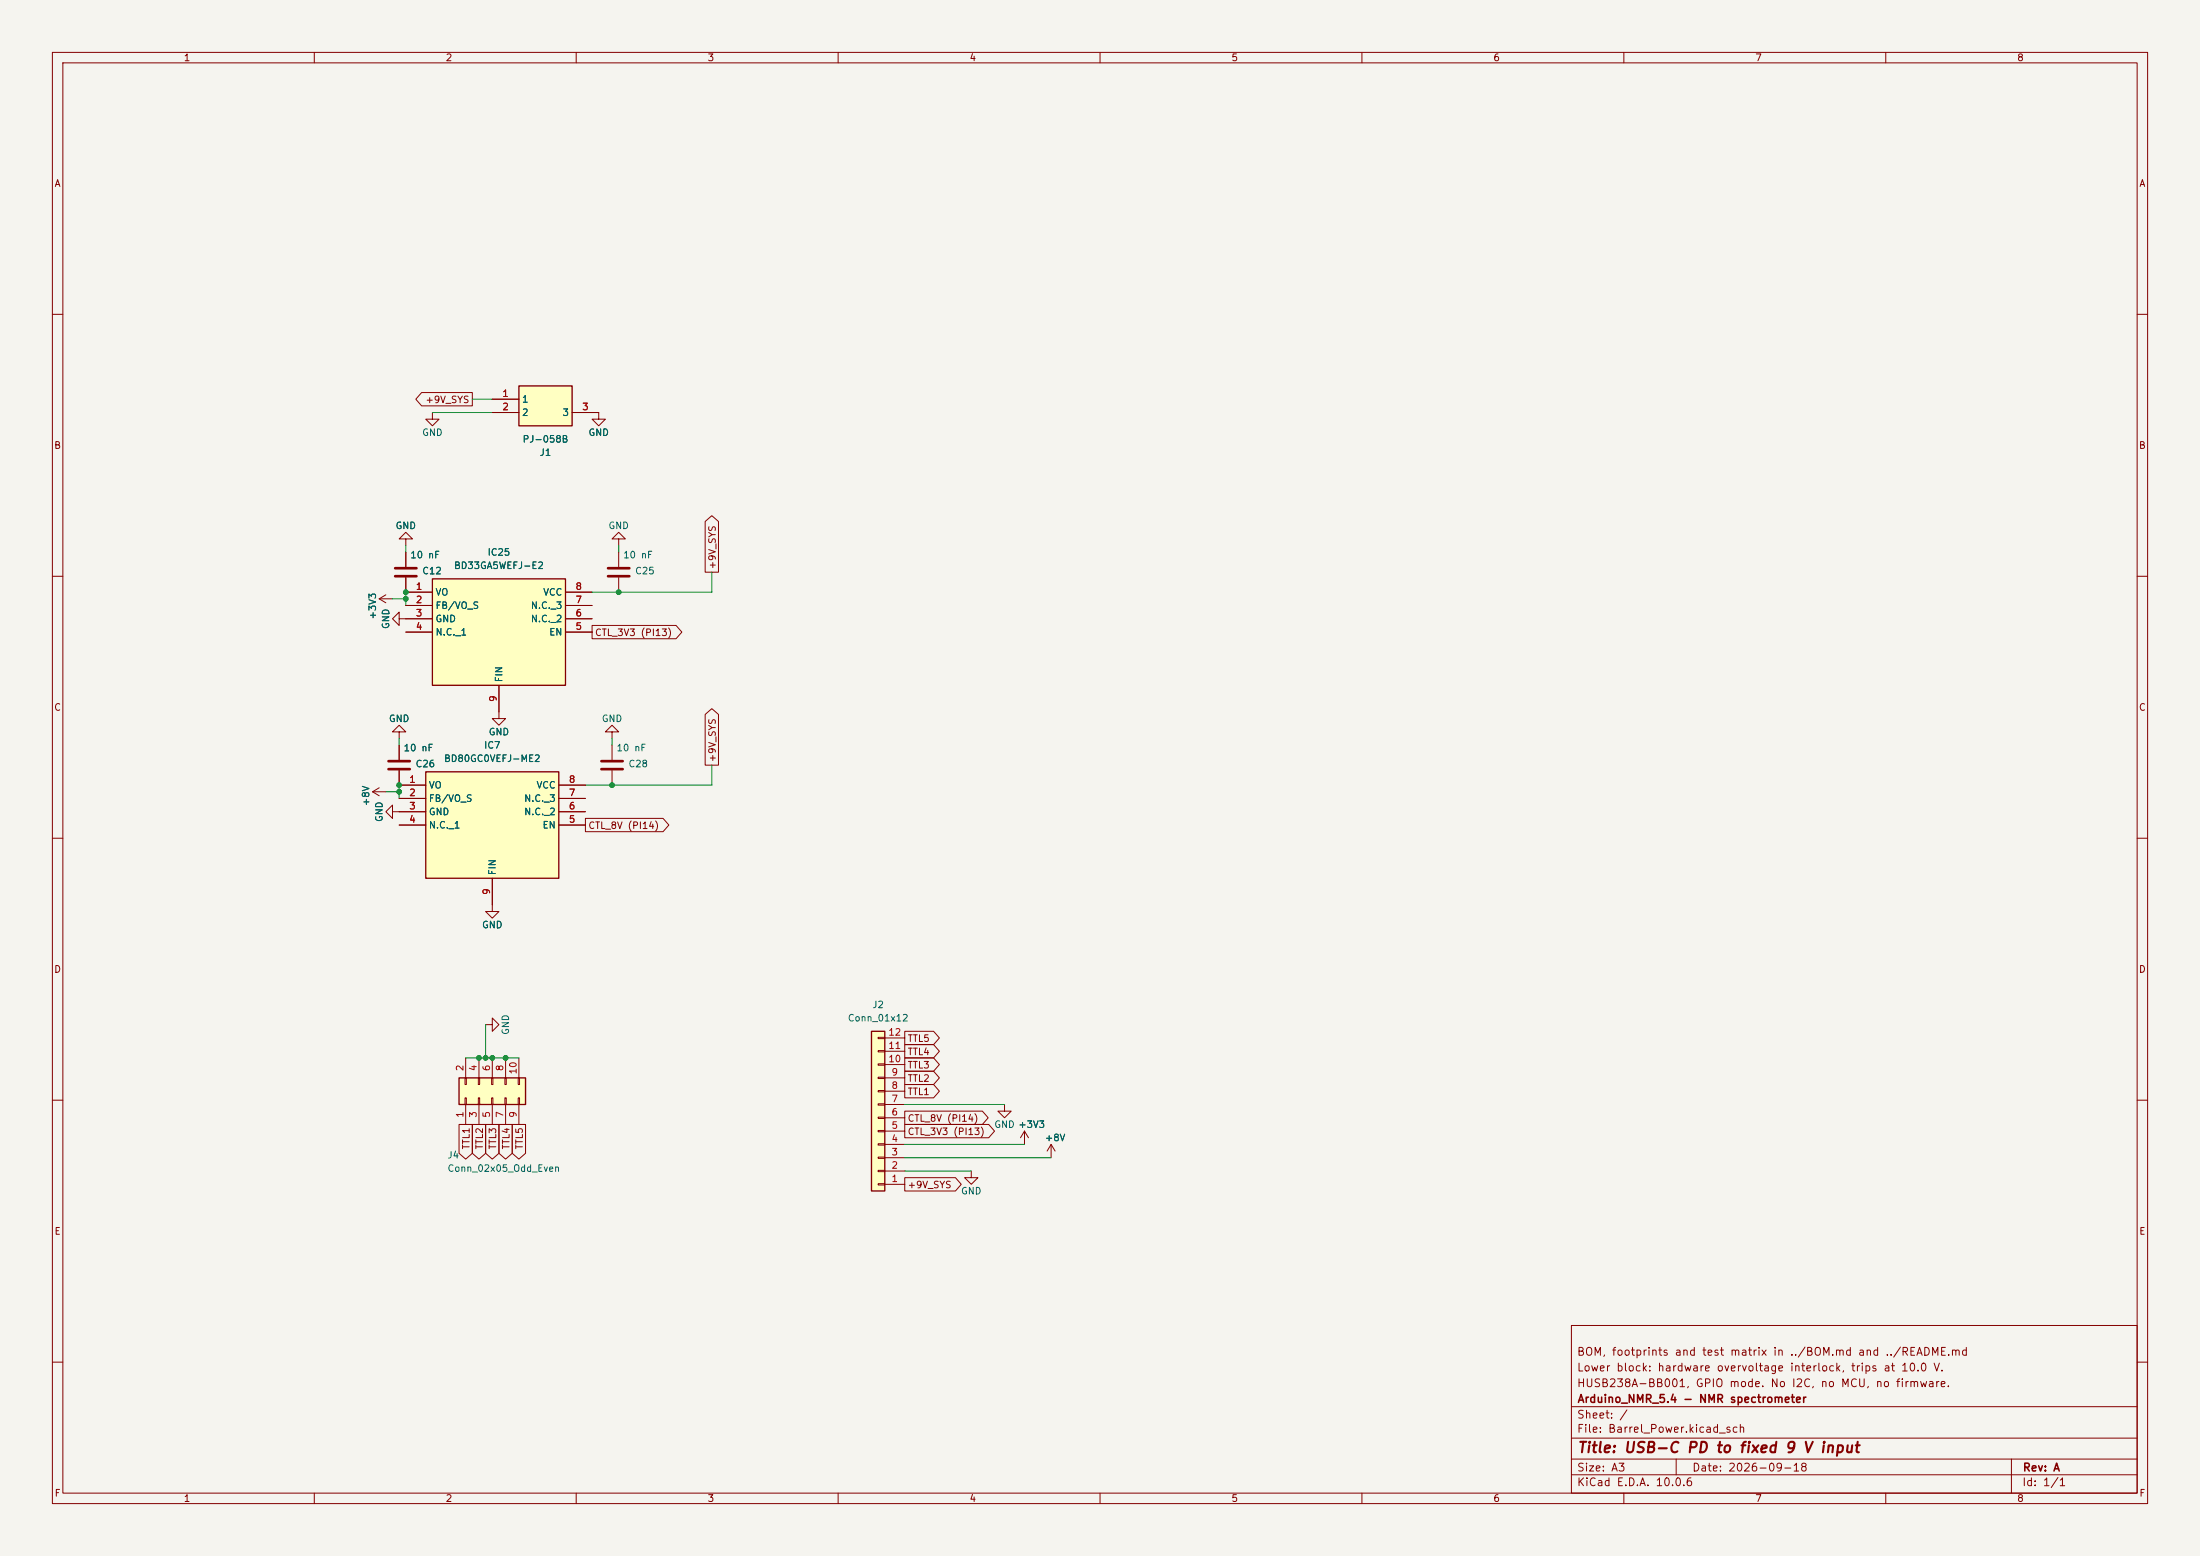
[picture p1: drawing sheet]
<svg xmlns="http://www.w3.org/2000/svg" width="420mm" height="297mm" viewBox="0 0 420 297" stroke-linecap="round" stroke-linejoin="round" font-family="sans-serif">
<path d="M0 0h420v297h-420z" fill="#f5f4ef" stroke="#f5f4ef" stroke-width=".19"/>
<g fill="none" stroke="#840000" stroke-width=".19">
<path d="M10 10h400v277h-400zM12 12h396v273h-396zM60 10v2M110 10v2M160 10v2M210 10v2M260 10v2M310 10v2M360 10v2M10 60h2M82.5 78.7v1.3h-1.2l1.2 1.3 1.3-1.3h-1.3M408 60h2"/>
<path d="M10 110h2M77.5 105.4v2.8M77.5 110.2v2.8M408 110h2M10 160h2M408 160h2M10 210h2M408 210h2M300 253h108v32h-108zM10 260h2M300 278.5h108M300 274.5h108"/>
<path d="M300 268.5h108M320 278.5v3M384 278.5v6.5M408 260h2M60 285v2M110 285v2M160 285v2M210 285v2M260 285v2M300 281.5h108M310 285v2M360 285v2"/>
</g>
<path d="M75.4 110h4.1M75.4 108.5h4.1" fill="none" stroke="#840000" stroke-width=".51"/>
<path d="M99.1 73.7h10.1v7.6h-10.1z" fill="#ffffc2"/>
<path d="M99.1 73.7h10.1v7.6h-10.1z" fill="none" stroke="#840000" stroke-width=".25"/>
<path d="M94 76.2h5.1M94 78.7h5.1M109.2 78.7h5.1v1.3h-1.3l1.3 1.3 1.3-1.3h-1.3M77.5 102.9h-1.3l1.3-1.3 1.2 1.3h-1.2v1.2" fill="none" stroke="#840000" stroke-width=".19"/>
<path d="M166.4 196.9h2.5v30.4h-2.5z" fill="#ffffc2"/>
<path d="M166.4 196.9h2.5v30.4h-2.5z" fill="none" stroke="#840000" stroke-width=".25"/>
<g fill="none" stroke="#840000" stroke-width=".19">
<path d="M76.2 139.7h-1.3l1.3-1.3 1.3 1.3h-1.3v1.3M95.2 135.9v1.3h-1.2l1.2 1.2 1.3-1.2h-1.3M116.8 139.7h-1.2l1.2-1.3 1.3 1.3h-1.3v1.3M76.2 142.2v2.8M76.2 147.1v2.8M116.8 142.2v2.8M116.8 147.1v2.8M167.6 198h1.3v.2h-1.3zM168.9 198.1h3.8M167.6 218.3h1.3v.3h-1.3zM167.6 215.8h1.3v.2h-1.3zM167.6 213.2h1.3v.3h-1.3z"/>
<path d="M167.6 210.7h1.3v.2h-1.3zM167.6 208.2h1.3v.2h-1.3zM167.6 205.6h1.3v.3h-1.3zM167.6 203.1h1.3v.2h-1.3zM167.6 200.5h1.3v.3h-1.3zM168.9 218.4h3.8M168.9 215.9h3.8M168.9 213.4h3.8M168.9 210.8h3.8M168.9 208.3h3.8M168.9 205.7h3.8M168.9 203.2h3.8"/>
<path d="M168.9 200.7h3.8M167.6 225.9h1.3v.3h-1.3zM167.6 223.4h1.3v.2h-1.3zM167.6 220.9h1.3v.2h-1.3zM168.9 226.1h3.8M168.9 223.5h3.8M168.9 221h3.8"/>
</g>
<path d="M74.2 146.8h4M74.2 145.3h4M114.8 146.8h4.1M114.8 145.3h4.1" fill="none" stroke="#840000" stroke-width=".51"/>
<path d="M81.3 147.3h25.4v20.3h-25.4z" fill="#ffffc2"/>
<path d="M81.3 147.3h25.4v20.3h-25.4z" fill="none" stroke="#840000" stroke-width=".25"/>
<g fill="none" stroke="#840000" stroke-width=".19">
<path d="M72.4 114.3l1.3 .8M72.4 114.3h2.5M73.7 113.5l-1.3 .8M76.2 118.1v1.3l-1.3-1.3 1.3-1.3v1.3h1.3M118.1 102.9h-1.3l1.3-1.3 1.3 1.3h-1.3v1.2M118.1 105.4v2.8M118.1 110.2v2.8M71.1 151.1l1.3 .8M71.1 151.1h2.6M72.4 150.4l-1.3 .7M74.9 154.9v1.3l-1.2-1.3 1.2-1.2v1.2h6.4M76.2 149.9h5.1"/>
<path d="M76.2 152.4h5.1M76.2 157.5h5.1M106.7 149.9h5.1M106.7 152.4h5.1M106.7 154.9h5.1M106.7 157.5h5.1M94 167.6v6.4h-1.3l1.3 1.3 1.2-1.3h-1.2M92.7 195.6h1.3v1.3l1.2-1.3-1.2-1.3v1.3M200.7 218.4l-.8 1.3M200.7 218.4l.7 1.3M200.7 218.4v2.6"/>
</g>
<path d="M116.1 110h4M116.1 108.5h4" fill="none" stroke="#840000" stroke-width=".51"/>
<path d="M87.6 205.7h12.7v5.1h-12.7z" fill="#ffffc2"/>
<path d="M87.6 205.7h12.7v5.1h-12.7z" fill="none" stroke="#840000" stroke-width=".25"/>
<g fill="none" stroke="#840000" stroke-width=".19">
<path d="M88.8 209.6h.2v1.2h-.2zM88.8 205.7h.2v1.3h-.2zM88.9 201.9v3.8M88.9 210.8v3.8M91.3 209.6h.3v1.2h-.3zM91.3 205.7h.3v1.3h-.3zM91.4 201.9v3.8M91.4 210.8v3.8M93.9 209.6h.2v1.2h-.2zM93.9 205.7h.2v1.3h-.2zM94 201.9v3.8M94 210.8v3.8"/>
<path d="M96.4 209.6h.2v1.2h-.2zM96.4 205.7h.2v1.3h-.2zM96.5 201.9v3.8M96.5 210.8v3.8M98.9 209.6h.3v1.2h-.3zM98.9 205.7h.3v1.3h-.3zM99.1 201.9v3.8M99.1 210.8v3.8"/>
</g>
<path d="M82.5 110.5h25.4v20.3h-25.4z" fill="#ffffc2"/>
<path d="M82.5 110.5h25.4v20.3h-25.4z" fill="none" stroke="#840000" stroke-width=".25"/>
<g fill="none" stroke="#840000" stroke-width=".19">
<path d="M80.5 74.9h9.7v2.6h-9.7l-1.1-1.3zM94 76.2h5.1M94 78.7h5.1M109.2 78.7h5.1M134.6 99.5l1.3-1.1 1.3 1.1v9.7h-2.6zM77.5 110.2v2.8h5M77.5 115.6h5M77.5 118.1h5M77.5 105.4v2.8M107.9 113h5.1M107.9 115.6h5.1M107.9 118.1h5.1"/>
<path d="M113 119.4h16.1l1.1 1.3-1.1 1.2h-16.1zM77.5 120.7h5M95.2 130.8v5.1M107.9 120.7h5.1M134.6 136.4l1.3-1.1 1.3 1.1v9.7h-2.6zM76.2 142.2v2.8M76.2 147.1v2.8h5.1M76.2 152.4h5.1M76.2 154.9h5.1M76.2 157.5h5.1M106.7 149.9h5.1M106.7 152.4h5.1"/>
<path d="M106.7 154.9h5.1M106.7 157.5h5.1M111.8 156.2h14.8l1.1 1.3-1.1 1.3h-14.8zM94 167.6v5.1M172.7 196.8h5.5l1.1 1.3-1.1 1.3h-5.5zM172.7 199.4h5.5l1.1 1.3-1.1 1.2h-5.5zM87.6 214.6h2.6v5.5l-1.3 1.1-1.3-1.1zM90.2 214.6h2.5v5.5l-1.3 1.1-1.2-1.1zM92.7 214.6h2.6v5.5l-1.3 1.1-1.3-1.1zM95.2 214.6h2.6v5.5l-1.3 1.1-1.3-1.1zM97.8 214.6h2.5v5.5l-1.2 1.1-1.3-1.1zM172.7 204.5h5.5l1.1 1.2-1.1 1.3h-5.5z"/>
<path d="M172.7 214.6h16l1.2 1.3-1.2 1.3h-16zM172.7 212.1h14.8l1.2 1.3-1.2 1.2h-14.8zM172.7 207h5.5l1.1 1.3-1.1 1.3h-5.5zM172.7 201.9h5.5l1.1 1.3-1.1 1.3h-5.5zM191.8 210.8v1.3h1.2l-1.2 1.3-1.3-1.3h1.3M195.6 215.9l-.8 1.3M195.6 215.9l.7 1.3M195.6 215.9v2.5M172.7 224.8h9.7l1.1 1.3-1.1 1.2h-9.7zM185.4 223.5v1.3h1.3l-1.3 1.3-1.3-1.3h1.3"/>
</g>
<g fill="none" stroke="#009600" stroke-width=".19">
<path d="M82.5 78.7h11.5M90.2 76.2h3.8M74.9 114.3h2.6M77.5 104.1v1.3M77.5 113v2.6M118.1 104.1v1.3M135.9 109.2v3.8h-22.9M73.7 151.1h2.5M76.2 141v1.2M76.2 149.9v2.5M116.8 141v1.2M135.9 146.1v3.8h-24.1"/>
<path d="M92.7 195.6v6.3M88.9 201.9h10.2M172.7 210.8h19.1M172.7 218.4h22.9M172.7 221h28M172.7 223.5h12.7"/>
</g>
<g fill="#009600" stroke="#009600" stroke-width=".19">
<circle cx="77.5" cy="114.3" r=".46"/>
<circle cx="118.1" cy="113" r=".46"/>
<circle cx="77.5" cy="113" r=".46"/>
<circle cx="76.2" cy="151.1" r=".46"/>
<circle cx="76.2" cy="149.9" r=".46"/>
<circle cx="116.8" cy="149.9" r=".46"/>
<circle cx="91.4" cy="201.9" r=".46"/>
<circle cx="92.7" cy="201.9" r=".46"/>
<circle cx="94" cy="201.9" r=".46"/>
<circle cx="96.5" cy="201.9" r=".46"/>
</g>
<text font-size="2" fill="#840000" x="301" y="277.8">Title: USB-C PD to fixed 9 V input</text>
<g font-size="1.5" fill="#840000">
<text x="300.9" y="262.1">Lower block: hardware overvoltage interlock, trips at 10.0 V.</text>
<text x="300.9" y="259.1">BOM, footprints and test matrix in ../BOM.md and ../README.md</text>
<text x="300.9" y="265.1">HUSB238A-BB001, GPIO mode. No I2C, no MCU, no firmware.</text>
<text x="301" y="268.1">Arduino_NMR_5.4 - NMR spectrometer</text>
<text x="300.9" y="273.8">File: Barrel_Power.kicad_sch</text>
<text x="300.9" y="271.1">Sheet: /</text>
<text x="300.9" y="281.2">Size: A3</text>
<text x="322.9" y="281.2">Date: 2026-09-18</text>
<text x="386" y="281.2">Rev: A</text>
<text x="300.9" y="284">KiCad E.D.A. 10.0.6</text>
<text x="385.9" y="284">Id: 1/1</text>
</g>
<g font-size="1.3" fill="#840000">
<text x="35" y="12">1</text>
<text x="85" y="12">2</text>
<text x="135" y="12">3</text>
<text x="185" y="12">4</text>
<text x="235" y="12">5</text>
<text x="285" y="12">6</text>
<text x="335" y="12">7</text>
<text x="385" y="12">8</text>
<text x="10.3" y="36">A</text>
<text x="408.3" y="36">A</text>
<text x="81.1" y="77.3">+9V_SYS</text>
<text x="10.2" y="86">B</text>
<text x="408.2" y="86">B</text>
<text x="136.9" y="108.8" transform="rotate(-90 136.9 108.8)">+9V_SYS</text>
<text x="113.5" y="121.7">CTL_3V3 (PI13)</text>
<text x="10.2" y="136">C</text>
<text x="408.2" y="136">C</text>
<text x="136.9" y="145.6" transform="rotate(-90 136.9 145.6)">+9V_SYS</text>
<text x="112.2" y="158.5">CTL_8V (PI14)</text>
<text x="10.2" y="186">D</text>
<text x="408.2" y="186">D</text>
<text x="173.2" y="199.2">TTL5</text>
<text x="173.2" y="201.7">TTL4</text>
<text x="173.2" y="206.8">TTL2</text>
<text x="173.2" y="209.3">TTL1</text>
<text x="173.2" y="204.3">TTL3</text>
<text x="173.2" y="214.4">CTL_8V (PI14)</text>
<text x="90" y="219.5" transform="rotate(-90 90 219.5)">TTL1</text>
<text x="92.5" y="219.5" transform="rotate(-90 92.5 219.5)">TTL2</text>
<text x="95" y="219.5" transform="rotate(-90 95 219.5)">TTL3</text>
<text x="97.6" y="219.5" transform="rotate(-90 97.6 219.5)">TTL4</text>
<text x="100.1" y="219.5" transform="rotate(-90 100.1 219.5)">TTL5</text>
<text x="173.2" y="217">CTL_3V3 (PI13)</text>
<text x="173.2" y="227.1">+9V_SYS</text>
<text x="10.3" y="236">E</text>
<text x="408.3" y="236">E</text>
<text x="10.3" y="286">F</text>
<text x="35" y="287">1</text>
<text x="85" y="287">2</text>
<text x="135" y="287">3</text>
<text x="185" y="287">4</text>
<text x="235" y="287">5</text>
<text x="285" y="287">6</text>
<text x="335" y="287">7</text>
<text x="385" y="287">8</text>
<text x="408.3" y="286">F</text>
</g>
<g font-size="1.3" fill="#a90000">
<text x="95.8" y="76.1">1</text>
<text x="95.8" y="78.6">2</text>
<text x="111" y="78.6">3</text>
<text x="79.3" y="112.9">1</text>
<text x="109.8" y="112.9">8</text>
<text x="79.3" y="115.4">2</text>
<text x="79.3" y="118">3</text>
<text x="109.8" y="118">6</text>
<text x="109.8" y="115.4">7</text>
<text x="79.3" y="120.5">4</text>
<text x="109.8" y="120.5">5</text>
<text x="95.1" y="134.1" transform="rotate(-90 95.1 134.1)">9</text>
<text x="78" y="149.7">1</text>
<text x="108.5" y="149.7">8</text>
<text x="78" y="152.3">2</text>
<text x="78" y="154.8">3</text>
<text x="108.5" y="154.8">6</text>
<text x="108.5" y="152.3">7</text>
<text x="78" y="157.3">4</text>
<text x="108.5" y="157.3">5</text>
<text x="93.8" y="170.9" transform="rotate(-90 93.8 170.9)">9</text>
<text x="169.5" y="198">12</text>
<text x="169.5" y="203.1">10</text>
<text x="169.5" y="200.5">11</text>
<text x="88.8" y="204.6" transform="rotate(-90 88.8 204.6)">2</text>
<text x="91.3" y="204.6" transform="rotate(-90 91.3 204.6)">4</text>
<text x="93.8" y="204.6" transform="rotate(-90 93.8 204.6)">6</text>
<text x="96.4" y="204.6" transform="rotate(-90 96.4 204.6)">8</text>
<text x="98.9" y="205.2" transform="rotate(-90 98.9 205.2)">10</text>
<text x="170.1" y="208.1">8</text>
<text x="170.1" y="205.6">9</text>
<text x="88.8" y="213.5" transform="rotate(-90 88.8 213.5)">1</text>
<text x="91.3" y="213.5" transform="rotate(-90 91.3 213.5)">3</text>
<text x="93.8" y="213.5" transform="rotate(-90 93.8 213.5)">5</text>
<text x="96.4" y="213.5" transform="rotate(-90 96.4 213.5)">7</text>
<text x="98.9" y="213.5" transform="rotate(-90 98.9 213.5)">9</text>
<text x="170.1" y="215.8">5</text>
<text x="170.1" y="213.2">6</text>
<text x="170.1" y="210.7">7</text>
<text x="170.1" y="220.8">3</text>
<text x="170.1" y="218.3">4</text>
<text x="170.1" y="225.9">1</text>
<text x="170.1" y="223.4">2</text>
</g>
<g font-size="1.3" fill="#006464">
<text x="99.5" y="77.2">1</text>
<text x="80.5" y="83.5">GND</text>
<text x="99.5" y="79.7">2</text>
<text x="107.3" y="79.7">3</text>
<text x="112.2" y="83.5">GND</text>
<text x="99.7" y="84.8">PJ-058B</text>
<text x="102.9" y="87.3">J1</text>
<text x="75.4" y="101.3">GND</text>
<text x="116" y="101.3">GND</text>
<text x="78.2" y="106.9">10 nF</text>
<text x="93" y="106.4">IC25</text>
<text x="118.9" y="106.9">10 nF</text>
<text x="80.5" y="109.9">C12</text>
<text x="83" y="114">VO</text>
<text x="86.6" y="108.9">BD33GA5WEFJ-E2</text>
<text x="103.6" y="114">VCC</text>
<text x="121.1" y="109.9">C25</text>
<text x="72.1" y="118.3" transform="rotate(-90 72.1 118.3)">+3V3</text>
<text x="83" y="116.5">FB/VO_S</text>
<text x="83" y="119.1">GND</text>
<text x="101.2" y="119.1">N.C._2</text>
<text x="101.2" y="116.5">N.C._3</text>
<text x="74.6" y="120.2" transform="rotate(-90 74.6 120.2)">GND</text>
<text x="83" y="121.6">N.C._1</text>
<text x="104.7" y="121.6">EN</text>
<text x="96.2" y="130.3" transform="rotate(-90 96.2 130.3)">FIN</text>
<text x="74.1" y="138.1">GND</text>
<text x="76.9" y="143.7">10 nF</text>
<text x="92.3" y="143.2">IC7</text>
<text x="93.2" y="140.7">GND</text>
<text x="114.8" y="138.1">GND</text>
<text x="117.6" y="143.7">10 nF</text>
<text x="79.2" y="146.8">C26</text>
<text x="84.7" y="145.7">BD80GC0VEFJ-ME2</text>
<text x="119.9" y="146.8">C28</text>
<text x="70.8" y="154" transform="rotate(-90 70.8 154)">+8V</text>
<text x="81.8" y="150.8">VO</text>
<text x="81.8" y="153.4">FB/VO_S</text>
<text x="81.8" y="155.9">GND</text>
<text x="100" y="155.9">N.C._2</text>
<text x="100" y="153.4">N.C._3</text>
<text x="102.3" y="150.8">VCC</text>
<text x="73.4" y="157" transform="rotate(-90 73.4 157)">GND</text>
<text x="81.8" y="158.4">N.C._1</text>
<text x="103.5" y="158.4">EN</text>
<text x="94.9" y="167.2" transform="rotate(-90 94.9 167.2)">FIN</text>
<text x="91.9" y="177.5">GND</text>
<text x="97.5" y="197.6" transform="rotate(-90 97.5 197.6)">GND</text>
<text x="161.7" y="195.3">Conn_01x12</text>
<text x="166.4" y="192.7">J2</text>
<text x="189.7" y="215.6">GND +3V3</text>
<text x="194.3" y="215.6">+3V3</text>
<text x="85.3" y="221.4">J4</text>
<text x="199.4" y="218.1">+8V</text>
<text x="85.3" y="224">Conn_02x05_Odd_Even</text>
<text x="183.4" y="228.3">GND</text>
</g>
</svg>
